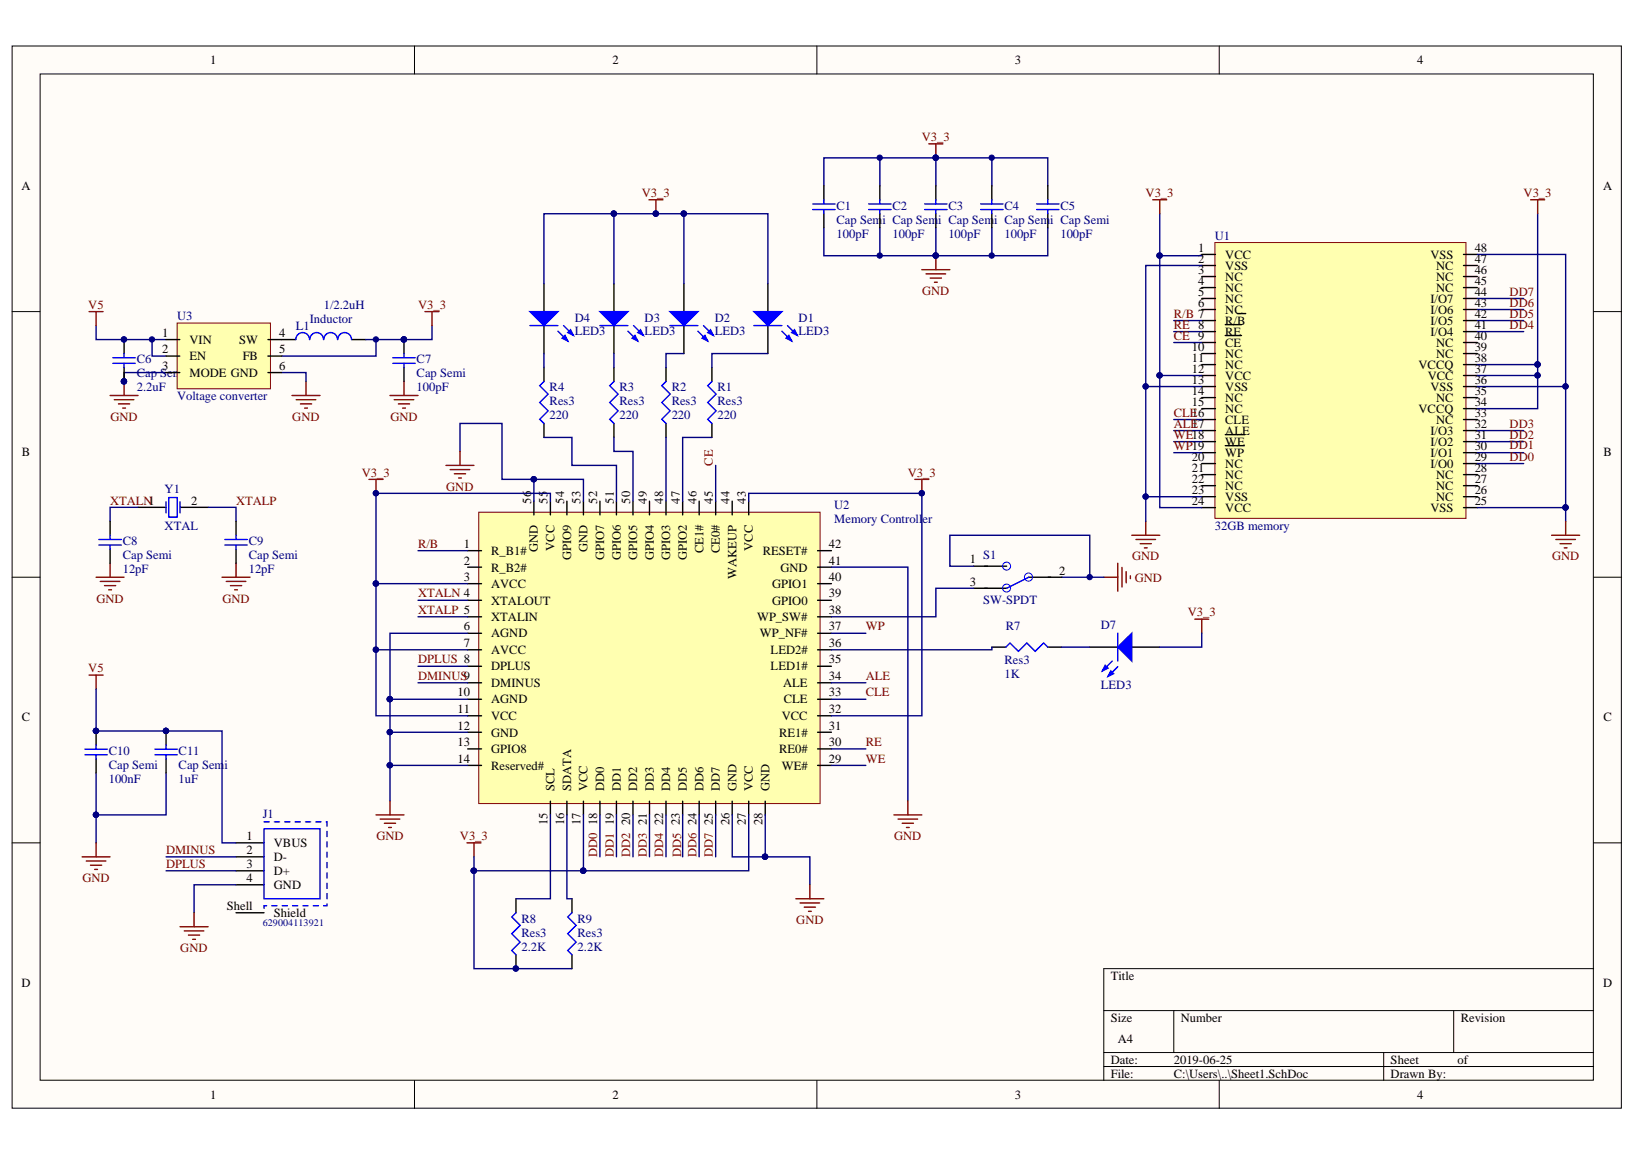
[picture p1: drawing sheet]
# Altium project PCB_Project1.PrjPCB
1 sheet, 30 parts. Net scope: global (net labels, ports and power ports of the same name join across sheets).
Board file: PCB1.PcbDoc

## Sheet Sheet1.SchDoc
size A4

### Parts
C1  Cap Semi  value 100pF  [CAPC3216L]
C2  Cap Semi  value 100pF  [CAPC3216L]
C3  Cap Semi  value 100pF  [CAPC3216L]
C4  Cap Semi  value 100pF  [CAPC3216L]
C5  Cap Semi  value 100pF  [CAPC3216L]
C6  Cap Semi  value 2.2uF  [CAPC3216L]
C7  Cap Semi  value 100pF  [CAPC3216L]
C8  Cap Semi  value 12pF  [CAPC3216L]
C9  Cap Semi  value 12pF  [CAPC3216L]
C10  Cap Semi  value 100nF  [CAPC3216L]
C11  Cap Semi  value 1uF  [CAPC3216L]
D1  LED3  [DSO-C2/D5.6]
D2  LED3  [DSO-C2/D5.6]
D3  LED3  [DSO-C2/D5.6]
D4  LED3  [DSO-C2/D5.6]
D7  LED3  [DSO-C2/D5.6]
J1  629004113921  [629004113921]
L1  Inductor  value 1/2.2uH  [INDC1005AL]
R1  Res3  value 220  [RESC1608L]
R2  Res3  value 220  [RESC1608L]
R3  Res3  value 220  [RESC1608L]
R4  Res3  value 220  [RESC1608L]
R7  Res3  value 1K  [RESC1608L]
R8  Res3  value 2.2K  [RESC1608L]
R9  Res3  value 2.2K  [RESC1608L]
S1  SW-SPDT  [SW-SPDT]
U1  32GB memory  [TSSOP50P2000X120-48N]
U2  Memory Controller  [QFN50P800X800X100-56N]
U3  Voltage converter  [USON]
Y1  XTAL  [BCY-W2/D3.1]

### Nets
GND: C1.1 C2.1 C3.1 C4.1 C5.1 C6.2 C7.1 C8.1 C9.1 C10.1 C11.1 J1.4(GND) S1.1 S1.2 U1.2(VSS) U1.13(VSS) U1.23(VSS) U1.25(VSS) U1.36(VSS) U1.48(VSS) U2.6(AGND) U2.10(AGND) U2.12(GND) U2.14(Reserved#) U2.26(GND) U2.28(GND) U2.41(GND) U2.53(GND) U2.56(GND) U3.3(MODE) U3.6(GND)
V3_3: C1.2 C2.2 C3.2 C4.2 C5.2 C7.2 D1.1(A) D2.1(A) D3.1(A) D4.1(A) D7.1(A) L1.2 R8.1 R9.1 U1.12(VCC) U1.24(VCC) U1.34(VCCQ) U1.37(VCC) U1.38(VCCQ) U2.3(AVCC) U2.7(AVCC) U2.11(VCC) U2.17(VCC) U2.27(VCC) U2.32(VCC) U2.43(VCC) U2.55(VCC) U3.5(FB)
V5: C6.1 C10.2 C11.2 J1.1(VBUS) U3.1(VIN) U3.2(EN)
ALE: U1.17(ALE) U2.34(ALE)
CE: U1.9(~{CE}) U2.45(CE0#)
CLE: U1.16(CLE) U2.33(CLE)
DD0: U1.29(I/O0) U2.18(DD0)
DD1: U2.19(DD1)
DD2: U1.31(I/O2) U2.20(DD2)
DD3: U1.32(I/O3) U2.21(DD3)
DD4: U1.41(I/O4) U2.22(DD4)
DD5: U1.42(I/O5)
DD6: U1.43(I/O6) U2.24(DD6)
DD7: U1.44(I/O7) U2.25(DD7)
DMINUS: J1.2(D-) U2.9(DMINUS)
DPLUS: J1.3(D+) U2.8(DPLUS)
R/B: U1.7(R/~{B}) U2.1(R_B1#)
RE: U1.8(~{RE}) U2.30(RE0#)
WE: U1.18(~{WE}) U2.29(WE#)
WP: U1.19(~{WP}) U2.37(WP_NF#)
XTALN: C8.2 U2.4(XTALOUT) Y1.1(OSC1)
XTALP: C9.2 U2.5(XTALIN) Y1.2(OSC2)
NetD1_2: D1.2(K) R1.2
NetD2_2: D2.2(K) R2.2
NetD3_2: D3.2(K) R3.2
NetD4_2: D4.2(K) R4.2
NetD7_2: D7.2(K) R7.2
NetL1_1: L1.1 U3.4(SW)
NetR1_1: R1.1 U2.47(GPIO2)
NetR2_1: R2.1 U2.48(GPIO3)
NetR3_1: R3.1 U2.50(GPIO5)
NetR4_1: R4.1 U2.51(GPIO6)
NetR7_1: R7.1 U2.36(LED2#)
NetR8_2: R8.2 U2.15(SCL)
NetR9_2: R9.2 U2.16(SDATA)
NetS1_3: S1.3 U2.38(WP_SW#)

Not connected (* = marked no-connect by the designer): J1 Shell(Shield); U1 1(VCC) 3(NC) 4(NC) 5(NC) 6(NC) 10(NC) 11(NC) 14(NC) 15(NC) 20(NC) 21(NC) 22(NC) 26(NC) 27(NC) 28(NC) 30(I/O1) 33(NC) 35(NC) 39(NC) 40(NC) 45(NC) 46(NC) 47(NC); U2 2(R_B2#) 13(GPIO8) 23(DD5) 31(RE1#) 35(LED1#) 39(GPIO0) 40(GPIO1) 42(RESET#) 44(WAKEUP) 46(CE1#) 49(GPIO4) 52(GPIO7) 54(GPIO9)

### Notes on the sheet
- Labels drawn without touching a wire or pin: DD1, DD5
